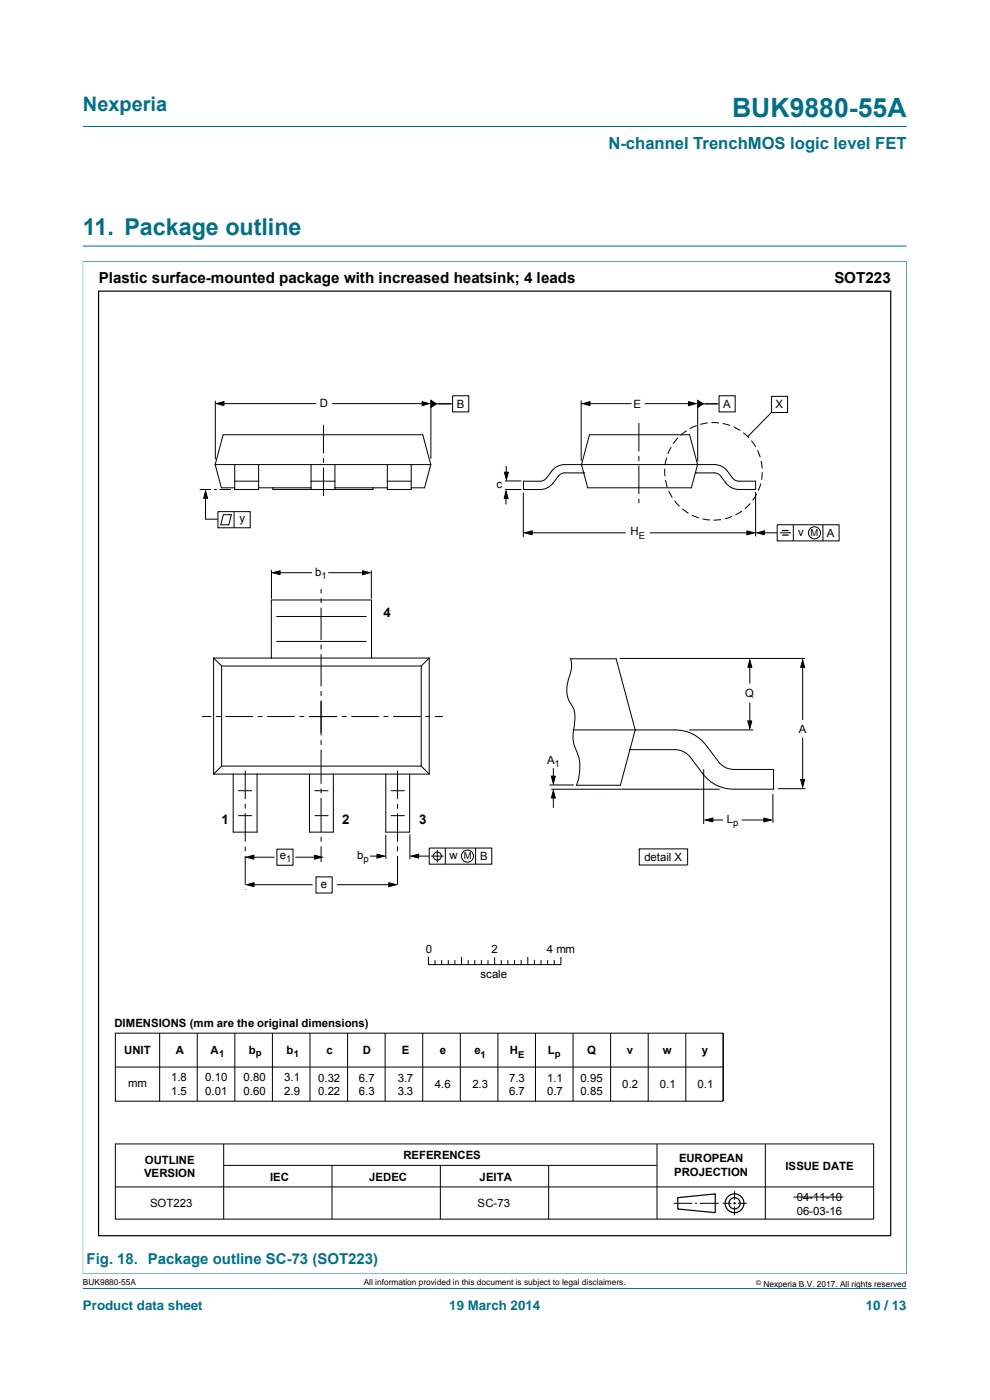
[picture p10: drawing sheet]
<svg xmlns="http://www.w3.org/2000/svg" width="210mm" height="297mm" viewBox="0 0 210 297" stroke-linecap="round" stroke-linejoin="round" font-family="sans-serif">
<path d="M17.6 26.8h174.7M17.5 55.5h174.9M17.6 52.2h174.7M17.6 55.4v214.9M192.3 55.4v214.9M17.5 270.2h174.9M17.6 273.3h174.7" fill="none" stroke="#007088" stroke-width=".21"/>
<g fill="none" stroke="#000" stroke-width=".21">
<path d="M45.6 98.6h45.8M45.6 98.6l1.4 4.9h2.8M45.6 98.6l1.7-6.4h42.4l1.7 6.4M45.7 85v12.4M45.9 85.6l1.6-.4v.8zM46.9 85.6h20.1M49.8 98.6v5.2h5.1v-5.2M66 98.6v5.2M68.6 90.1v6.1M68.6 97.2v1M68.6 99.2v6M70.5 85.6h19.8"/>
<path d="M71 98.6v5.2M82.2 98.6v5.2h5v-5.2M89.5 85.2l1.6 .4-1.6 .4zM91.4 98.6l-1.3 4.9h-2.9M91.4 85.1v12.2M91.4 84.9l1.2 .8-1.2 .7zM92 85.7h4M96 84h3.4v3.4h-3.4zM107.4 98.9v2.4M123.3 85v12.7M123.6 85.6l1.6-.4v.9zM124.3 85.6h9.7"/>
<path d="M125 92.2h21.3l1.7 6.4-1.3 4.9h-22l-1.4-4.9zM135.5 89.7v6.1M135.5 96.8v1M135.5 98.8v6M136.8 85.6h10M141 99.4l.1 1.6M141.4 97.1l-.3 1.5M142.4 94.9l-.7 1.4M143.8 92.9l-1 1.3M145.6 91.4l-1.2 1M146 85.2l1.6 .4-1.6 .5zM147.8 90.3l-1.5 .7"/>
<path d="M148 85.5v12.4M148 84.9l1.2 .8-1.2 .7zM148.6 85.7h3.9M150.1 89.7l-1.6 .3M150.9 89.7h1.6M152.5 84h3.5v3.4h-3.5zM153.3 89.8l1.6 .5M155.6 90.6l1.4 .7M157.7 91.8l1.2 1.1M159.4 93.5l.9 1.3M160.7 95.5l.6 1.5M161.4 97.8l.3 1.6"/>
<path d="M163.6 84.1h3.5v3.4h-3.5zM163.6 87.5l-5 5.1M42.4 103.8h2.4M43.6 104.6v5.5h2.6M43.6 104.1l.4 1.6h-.8zM45.4 103.8h.6M46.2 108.5h6.9v3.5h-6.9zM46.6 103.8h2.4M47.4 109.2h1.7l-.6 2.1h-1.7zM49.6 108.5v3.5M49.8 102.1h5.1M54.9 103.5h11.1"/>
<path d="M57.9 103.5v.3h21.2v-.3M66 102.1h5M71 103.5h11.2M82.2 102.1h5M107 100.2h.8l-.4 1.6zM107.1 103.8h3.5M107.1 102h3.5M107.4 105.2l-.1 1.8M107.4 104.2l.4 1.6h-.9zM111 104.5v9.4M111.3 113l1.6-.4v.9zM112.1 113h20.6"/>
<path d="M123.8 100.3h-4a1.69 1.69 0 0 0-1.4 .7 5.4 5.4 0 0 1-2.8 2.7l-1.1 .2h-3.5v-1.8h3.5a1.71 1.71 0 0 0 1.4-.7 5.4 5.4 0 0 1 2.8-2.7l1.1-.1h31.7a3.4 3.4 0 0 1 2.8 1.3 3.4 3.4 0 0 0 2.1 2.1l3.9 .1v1.7h-3.5a3.4 3.4 0 0 1-2.8-1.3 3.4 3.4 0 0 0-2.1-2.1l-4.4-.1M123.8 100.3h.1M135.5 105.8v.9M137.8 113h21.2M141.2 101.8l.4 1.6M141.9 104.1l.7 1.5M143.1 106.2l1 1.2M144.7 108l1.3 .9M146.7 109.3l1.5 .6M147.5 100.3h.1M149 110.1l1.6 .2M152.9 110.2l-1.6 .2"/>
<path d="M155.3 109.6l-1.6 .5M157.4 108.4l-1.4 .8M158.4 112.6l1.6 .4-1.6 .5zM159.2 106.8l-1.2 1.1M160.3 104.4v9.4M160.5 104.8l-.9 1.4M160.6 113l1.6-.4v.9zM161.4 102.6l-.5 1.5M161.4 113h3.5M161.7 100.2l-.2 1.6M164.9 111.3h13.1v3.4h-13.1zM165.4 113h2.4"/>
<path d="M168.3 111.3v3.4M174.6 111.3v3.4M45.3 139.6v24.6M45.3 139.6h45.7M45.3 139.6l1.7 1.7M57.6 139.6v-12.3h21.2v12.3M57.6 120.9v6.1M57.8 121.5l1.6-.4v.8zM58.7 136.1h19M58.7 130.8h19M58.8 121.5h7.4M68.1 125v.9"/>
<path d="M68.1 126.9v1M68.1 128.9v6.9M68.1 136.8v1M68.1 138.8v6.8M69.6 121.5h8M76.9 121.1l1.6 .4-1.6 .4zM78.8 121v6M91 139.6l-1.6 1.7M91 139.6v24.6M120.9 139.8h9.8l4 15-3.1 11.8h-9.4M121 139.7a6.8 6.8 0 0 1-.4 4.4 6 6 0 0 0 .9 5.9 5.5 5.5 0 0 1 .4 3.3 9.6 9.6 0 0 0-.1 4.9 9.7 9.7 0 0 1 .4 8.4M131.4 139.7h39.4"/>
<path d="M159.1 140l.4 1.6h-.9zM170.3 140l.4 1.6h-.9zM42.9 152h1.9M45.8 152h1M47 141.3h42.4M47 141.3v21.2M47.8 152h5.9M54.7 152h1M56.7 152h5.8M63.5 152h1M65.5 152h6M68.1 146.6v1"/>
<path d="M68.1 148.6v7.4M68.1 157v1M68.1 159v7.3M72.5 152h1M74.5 152h5.9M81.4 152h1M83.4 152h5.8M89.4 141.3v21.2M90.2 152h1M92.2 152h1.7M121.6 154.8h21.5a8.1 8.1 0 0 1 6.7 3.4l2.6 3.4a4.1 4.1 0 0 0 3.4 1.6h8.3v4.2h-8.3a8.1 8.1 0 0 1-6.7-3.3l-3-3.8-.9-.7-.9-.4-1.2-.2h-9.5M146.2 154.8h13.6"/>
<path d="M158.6 152.9h.9l-.4 1.6zM159.1 140.7v4.3M159.1 149.1v4.6M170.3 141.1v11.7M170.3 156.5v9.4M45.3 164.2h45.7M47 162.5l-1.7 1.7M47 162.5h42.4M50.6 167.7h2.8M50.6 173h2.8M52 163.5v6M52 170.5v1"/>
<path d="M52 172.5v6.1M52 179.6v1M54.5 164.2v12.3h-5v-12.3M66.8 167.7h2.8M66.8 173h2.8M68.1 167.3v1M68.1 169.3v7.2M68.1 177.5v1M68.1 179.5v3.4M70.7 164.2v12.3h-5.1v-12.3M81.8 177.1v5.1M83 167.7h2.8"/>
<path d="M83 173h2.8M84.3 163.5v6M84.3 170.5v1M84.3 172.5v6.1M84.3 179.6v1M86.9 164.2v12.3h-5.1v-12.3M86.9 177v5.3M89.4 162.5l1.6 1.7M91 179.9h13.3v3.4h-13.3zM94.5 179.9v3.4M100.9 179.9v3.4M116.6 166.5h5.1"/>
<path d="M116.9 167.4h35.7M116.9 164.7h.9l-.4 1.5zM117.4 163v2.8M117.4 168.7v2.7M117.4 167.7l.4 1.6h-.9zM149.3 163.2v11.6M149.6 174l1.6-.5v.9zM150.5 174h2.9M157.3 174h5.2M162 173.5l1.6 .5-1.6 .4zM163.9 168.5v6M165 167.3h5.9"/>
<path d="M169.8 165.4h.9l-.4 1.6zM52 181.6v6M52 188.6v.1M52.3 181.8l1.5-.4v.9zM52.3 187.7l1.6-.4v.8zM53.1 181.8h5.1M53.2 187.7h13.1M58.7 180.1h3.5v3.5h-3.5zM62.7 181.8h4.8M66.7 181.4l1.6 .4-1.6 .5zM67 186h3.5v3.4h-3.5zM71.4 187.7h11.8"/>
<path d="M78.5 181.6h2.2M80 181.2l1.5 .4-1.5 .4zM82.5 187.3l1.5 .4-1.5 .4zM84.3 181.6v6M84.3 188.6h.1M87.2 181.6l1.6-.4v.8zM88.1 181.6h2.9M91.5 181.6h2.6M92.8 180.3v2.7M135.6 180.1h10.3v3.4h-10.3zM24.5 219.2h128.9v14.4h-128.9zM33.9 219.2v14.4"/>
<path d="M41.8 219.2v14.4M49.8 219.2v14.4M57.8 219.2v14.4M65.8 219.2v14.4M73.7 219.2v14.4M81.7 219.2v14.4M89.7 219.1v14.5M90.9 203.1v1.5h28.1v-1.5M92.3 203.8v.8M93.7 203.8v.8M95.1 203.8v.8M96.5 203.8v.8"/>
<path d="M97.6 219.2v14.4M97.9 203.1v1.5M99.3 203.8v.8M100.7 203.8v.8M102.1 203.8v.8M103.5 203.8v.8M104.9 203.2v1.4M105.6 219.2v14.4M106.3 203.8v.8M107.7 203.8v.8M109.1 203.8v.8M110.5 203.8v.8"/>
<path d="M112 203.1v1.5M113.4 203.8v.8M113.6 219.2v14.4M114.8 203.8v.8M116.2 203.8v.8M117.6 203.8v.8M121.6 219.2v14.4M129.5 219.2v14.4M137.5 219.2v14.4M145.5 219.2v14.4M153.4 219.2v14.4M24.5 226.4h128.9"/>
<path d="M24.5 242.7h160.8v15.9h-160.8zM24.5 251.8h160.8M47.4 242.7v15.9M47.5 247.2h91.8M70.4 247.2v11.4M93.4 247.2v11.4M116.4 247.2v11.4M139.4 242.7v15.9M142.9 255.3h3.9M147.4 255.3h.5M148.5 255.3h3.9M153.3 255.3h1.8"/>
<path d="M155.5 255.3h.6M155.8 252.7v1.8M155.8 255v.5M155.8 256v1.8M156.5 255.3h1.9M162.3 242.7v15.9M168.3 253.9h10.6"/>
<circle cx="172.8" cy="113" r="1.28"/>
<circle cx="92.8" cy="181.6" r=".86"/>
<circle cx="99.2" cy="181.6" r="1.28"/>
</g>
<g fill="none" stroke="#000" stroke-width=".25">
<path d="M20.9 61.8h168v200.4h-168zM165.9 112.5h1.4M165.9 113.5h1.4M143.8 254.1l7.9-.8v4l-7.9-.8z"/>
<circle cx="155.8" cy="255.3" r="1.99"/>
<circle cx="155.8" cy="255.3" r="1.2"/>
</g>
<g fill="#000">
<path d="M45.9 85.6l1.6-.4v.8zM89.5 85.2l1.6 .4-1.6 .4zM91.4 84.9l1.2 .8-1.2 .7zM123.6 85.6l1.6-.4v.9zM146 85.2l1.6 .4-1.6 .5zM148 84.9l1.2 .8-1.2 .7zM43.6 104.1l.4 1.6h-.8zM107.4 104.2l.4 1.6h-.9zM107 100.2h.8l-.4 1.6zM111.3 113l1.6-.4v.9zM158.4 112.6l1.6 .4-1.6 .5zM160.6 113l1.6-.4v.9z"/>
<path d="M57.8 121.5l1.6-.4v.8zM76.9 121.1l1.6 .4-1.6 .4zM159.1 140l.4 1.6h-.9zM158.6 152.9h.9l-.4 1.6zM170.3 140l.4 1.6h-.9zM117.4 167.7l.4 1.6h-.9zM116.9 164.7h.9l-.4 1.5zM149.6 174l1.6-.5v.9zM162 173.5l1.6 .5-1.6 .4zM169.8 165.4h.9l-.4 1.6zM52.3 181.8l1.5-.4v.9zM52.3 187.7l1.6-.4v.8z"/>
<path d="M66.7 181.4l1.6 .4-1.6 .5zM80 181.2l1.5 .4-1.5 .4zM82.5 187.3l1.5 .4-1.5 .4zM87.2 181.6l1.6-.4v.8z"/>
</g>
<text font-size="5.6" fill="#007088" x="155.3" y="24.8">BUK9880-55A</text>
<text font-size="4.9" fill="#007088" x="17.6" y="49.8">11. Package outline</text>
<text font-size="4.2" fill="#007088" x="17.6" y="23.6">Nexperia</text>
<text font-size="3.5" fill="#007088" x="129.1" y="31.7">N-channel TrenchMOS logic level FET</text>
<g font-size="3.2">
<text x="20.9" y="60">Plastic surface-mounted package with increased heatsink; 4 leads</text>
<text x="177" y="60">SOT223</text>
</g>
<text font-size="3.2" fill="#007088" x="18.4" y="268">Fig. 18. Package outline SC-73 (SOT223)</text>
<g font-size="2.8">
<text x="81.3" y="130.9">4</text>
<text x="47" y="174.7">1</text>
<text x="72.6" y="174.7">2</text>
<text x="88.9" y="174.7">3</text>
</g>
<g font-size="2.8" fill="#007088">
<text x="17.6" y="277.9">Product data sheet</text>
<text x="95.3" y="277.9">19 March 2014</text>
<text x="183.7" y="277.9">10 / 13</text>
</g>
<g font-size="2.4">
<text x="67.9" y="86.4">D</text>
<text x="96.9" y="86.6">B</text>
<text x="134.4" y="86.5">E</text>
<text x="153.4" y="86.6">A</text>
<text x="164.5" y="86.6">X</text>
<text x="105.3" y="103.6">c</text>
<text x="50.8" y="110.8">y</text>
<text x="133.8" y="113.6">H</text>
<text x="169.3" y="113.7">v</text>
<text x="175.4" y="113.9">A</text>
<text x="66.8" y="122.3">b</text>
<text x="158.1" y="147.8">Q</text>
<text x="169.4" y="155.5">A</text>
<text x="116" y="162.1">A</text>
<text x="154.2" y="174.6">L</text>
<text x="59.3" y="182.2">e</text>
<text x="75.8" y="182.2">b</text>
<text x="95.3" y="182.3">w</text>
<text x="101.8" y="182.5">B</text>
<text x="136.7" y="182.6">detail X</text>
<text x="68" y="188.4">e</text>
<text x="90.3" y="202.2">0</text>
<text x="104.2" y="202.2">2</text>
<text x="116" y="202.2">4 mm</text>
<text x="102" y="207.5">scale</text>
<text x="24.3" y="218">DIMENSIONS (mm are the original dimensions)</text>
<text x="26.3" y="223.7">UNIT</text>
<text x="37.3" y="223.6">A</text>
<text x="44.7" y="223.7">A</text>
<text x="52.8" y="223.7">b</text>
<text x="60.8" y="223.7">b</text>
<text x="69.3" y="223.7">c</text>
<text x="77" y="223.7">D</text>
<text x="85.3" y="223.7">E</text>
<text x="93.3" y="223.7">e</text>
<text x="100.6" y="223.7">e</text>
<text x="108.1" y="223.7">H</text>
<text x="116.2" y="223.7">L</text>
<text x="124.6" y="223.7">Q</text>
<text x="132.9" y="223.7">v</text>
<text x="140.6" y="223.7">w</text>
<text x="148.9" y="223.7">y</text>
<text x="27.2" y="230.6">mm</text>
<text x="36.3" y="229.3">1.8</text>
<text x="36.3" y="232.3">1.5</text>
<text x="43.5" y="229.3">0.10</text>
<text x="43.5" y="232.3">0.01</text>
<text x="51.7" y="229.3">0.80</text>
<text x="51.7" y="232.3">0.60</text>
<text x="60.3" y="229.3">3.1</text>
<text x="60.3" y="232.3">2.9</text>
<text x="67.5" y="229.5">0.32</text>
<text x="67.5" y="232.4">0.22</text>
<text x="76.1" y="229.5">6.7</text>
<text x="76.1" y="232.4">6.3</text>
<text x="84.4" y="229.5">3.7</text>
<text x="84.4" y="232.4">3.3</text>
<text x="92.2" y="230.8">4.6</text>
<text x="100.2" y="230.8">2.3</text>
<text x="108" y="229.5">7.3</text>
<text x="108" y="232.4">6.7</text>
<text x="116" y="229.5">1.1</text>
<text x="116" y="232.4">0.7</text>
<text x="123.2" y="229.5">0.95</text>
<text x="123.2" y="232.4">0.85</text>
<text x="132" y="230.8">0.2</text>
<text x="140" y="230.8">0.1</text>
<text x="148" y="230.8">0.1</text>
<text x="85.6" y="245.9">REFERENCES</text>
<text x="30.6" y="249.8">VERSION</text>
<text x="30.7" y="246.9">OUTLINE</text>
<text x="57.3" y="250.5">IEC</text>
<text x="78.3" y="250.5">JEDEC</text>
<text x="101.7" y="250.5">JEITA</text>
<text x="143" y="249.5">PROJECTION</text>
<text x="144" y="246.6">EUROPEAN</text>
<text x="166.7" y="248.1">ISSUE DATE</text>
<text x="31.9" y="256.1">SOT223</text>
<text x="101.3" y="256.1">SC-73</text>
<text x="169" y="254.7">04-11-10</text>
<text x="169" y="257.7">06-03-16</text>
</g>
<g font-size="2">
<text x="171.9" y="113.7">M</text>
<text x="135.5" y="114.4">E</text>
<text x="68.2" y="122.9">1</text>
<text x="117.6" y="162.7">1</text>
<text x="155.5" y="175.2">p</text>
<text x="60.7" y="182.9">1</text>
<text x="77.1" y="182.8">p</text>
<text x="98.4" y="182.3">M</text>
<text x="46.5" y="224.3">1</text>
<text x="54.3" y="224.1">p</text>
<text x="62.3" y="224.3">1</text>
<text x="102" y="224.4">1</text>
<text x="109.9" y="224.4">E</text>
<text x="117.7" y="224.3">p</text>
</g>
<g font-size="1.8">
<text x="17.6" y="272.7">BUK9880-55A</text>
<text x="77.2" y="272.7">All information provided in this document is subject to legal disclaimers.</text>
<text x="161.9" y="273">Nexperia B.V. 2017. All rights reserved</text>
</g>
<text font-size="1.4" x="160.4" y="272.6">©</text>
</svg>
